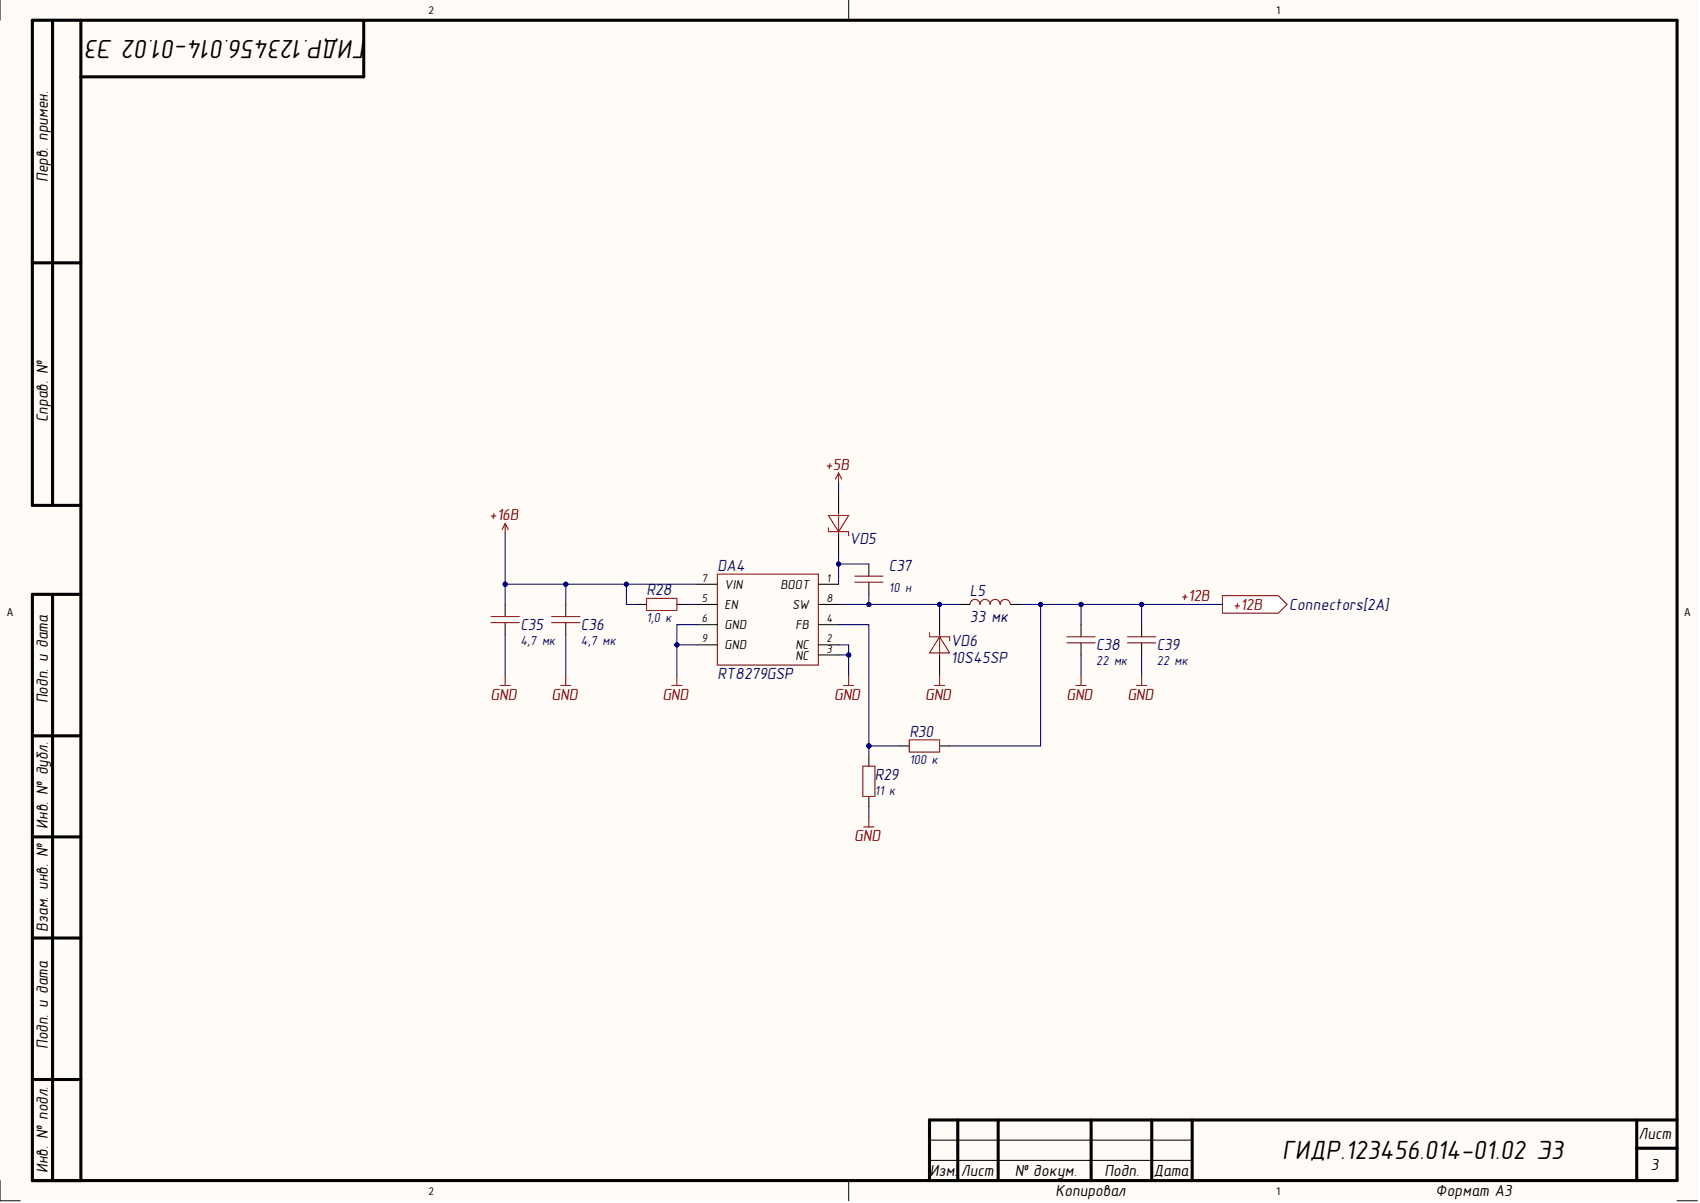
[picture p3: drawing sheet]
<svg xmlns="http://www.w3.org/2000/svg" width="420mm" height="297mm" viewBox="0 0 420 297" stroke-linecap="round" stroke-linejoin="round" font-family="sans-serif">
<g fill="#fffcf8">
<path d="M0 0h419.1v296.5h-419.1z" fill-rule="evenodd"/>
<path d="M5 5h409.1v286.5h-409.1z" fill-rule="evenodd"/>
</g>
<path d="M0 0v5M209.6 0v5M207.1 121.8v5M207.1 131.8v5M0 291.5v5h5M209.6 291.5v5M229.5 286.5h64.9M229.5 281.5h64.9M414.1 296.5h5" fill="none" stroke="#000" stroke-width=".25"/>
<g fill="none" stroke="#000" stroke-width=".76">
<path d="M13 5v119.8M20 5v286.5M89.8 5v14h-69.8M8 64.9h12M20 124.8h-12v-119.8h406.1v286.5h-406.1v-144.7l12-.1M13 146.8v144.7M8 181.7h12M8 206.6h12M8 231.6h12M8 266.5h12M236.5 276.5v15M246.5 276.5v15"/>
<path d="M269.4 276.5v15M284.4 276.5v15M294.4 276.5v15M404.2 276.5v15M414.1 276.5h-184.6v15M404.2 283.5h9.9"/>
</g>
<path d="M204.6 127.3h5l-2.5 4zM204.6 130.3v1h5v1M207.1 126.8v5" fill="none" stroke="#980000" stroke-width=".25"/>
<path d="M301.9 147.1h13.8l2.1 2.1-2.1 2.2h-13.8z" fill-rule="evenodd" fill="#fff"/>
<g fill="none" stroke="#800000" stroke-width=".25">
<path d="M207.1 116.8l-.8 1.5M207.1 116.8l.7 1.5M207.1 116.8v2.5M124.7 129.2l-.7 1.6M124.7 129.2l.8 1.6M124.7 129.2v2.6M121.3 152.2h6.9M121.3 153.7h6.9M136.2 152.2h7M136.2 153.7h7M211.1 142.3h7M211.1 143.8h7"/>
<path d="M239.5 149.2a1.25 1.25 0 0 1 1.3-1.2 1.25 1.25 0 0 1 1.2 1.2 1.25 1.25 0 0 1 1.3-1.2 1.25 1.25 0 0 1 1.2 1.2 1.25 1.25 0 0 1 1.2-1.2 1.25 1.25 0 0 1 1.3 1.2 1.25 1.25 0 0 1 1.2-1.2 1.25 1.25 0 0 1 1.3 1.2M263.5 157.2h6.9M263.5 158.7h6.9M278.4 157.2h7M278.4 158.7h7M301.9 147.1h13.8l2.1 2.1-2.1 2.2h-13.8zM123.5 169.3h2.5M124.7 166.7v2.6M138.4 169.3h2.6M139.7 166.7v2.6M165.9 169.3h2.5M167.2 166.7v2.6"/>
<path d="M208.3 169.3h2.5M209.6 166.7v2.6M230.8 169.3h2.5M232 166.7v2.6M265.7 169.3h2.5M267 166.7v2.6M280.7 169.3h2.5M281.9 166.7v2.6M224.5 182.7h7.5v3h-7.5zM213.3 204.2h2.5M214.6 201.7v2.5"/>
</g>
<g fill="none" stroke="#000" stroke-width=".25">
<path d="M214.6 139.3v3M124.7 149.2v3M124.7 153.7v3M139.7 149.2v3M139.7 153.7v3M214.6 143.8v3M237 149.2h2.5M249.5 149.2h2.5M267 154.2v3M267 158.7v3M281.9 154.2v3M281.9 158.7v3"/>
<path d="M222 184.2h2.5M232 184.2h2.5"/>
</g>
<path d="M254.5 149.2h47.4" fill="none" stroke="#000080" stroke-width=".25"/>
<circle cx="257" cy="149.2" r=".51" fill="#000080"/>
<circle cx="257" cy="149.2" r=".51" fill="none" stroke="#000080" stroke-width=".25"/>
<circle cx="267" cy="149.2" r=".51" fill="#000080"/>
<circle cx="267" cy="149.2" r=".51" fill="none" stroke="#000080" stroke-width=".25"/>
<circle cx="281.9" cy="149.2" r=".51" fill="#000080"/>
<g fill="none" stroke="#000080" stroke-width=".25">
<path d="M207.1 154.2h7.5v30"/>
<circle cx="281.9" cy="149.2" r=".51"/>
</g>
<circle cx="214.6" cy="184.2" r=".51" fill="#000080"/>
<g fill="none" stroke="#000080" stroke-width=".25">
<path d="M207.1 136.8v7.5"/>
<circle cx="214.6" cy="184.2" r=".51"/>
</g>
<circle cx="207.1" cy="139.3" r=".51" fill="#000080"/>
<g fill="none" stroke="#000080" stroke-width=".25">
<path d="M257 149.2v35h-22.5"/>
<circle cx="207.1" cy="139.3" r=".51"/>
</g>
<circle cx="257" cy="149.2" r=".51" fill="#000080"/>
<g fill="none" stroke="#000080" stroke-width=".25">
<path d="M267 149.2v5"/>
<circle cx="257" cy="149.2" r=".51"/>
</g>
<circle cx="267" cy="149.2" r=".51" fill="#000080"/>
<g fill="none" stroke="#000080" stroke-width=".25">
<path d="M281.9 149.2v5"/>
<circle cx="267" cy="149.2" r=".51"/>
</g>
<circle cx="281.9" cy="149.2" r=".51" fill="#000080"/>
<g fill="none" stroke="#000080" stroke-width=".25">
<path d="M267 161.7v5M281.9 161.7v5M214.6 184.2v2.5"/>
<circle cx="281.9" cy="149.2" r=".51"/>
</g>
<circle cx="214.6" cy="184.2" r=".51" fill="#000080"/>
<g fill="none" stroke="#000080" stroke-width=".25">
<path d="M214.6 184.2h7.4"/>
<circle cx="214.6" cy="184.2" r=".51"/>
</g>
<circle cx="214.6" cy="184.2" r=".51" fill="#000080"/>
<g fill="none" stroke="#000080" stroke-width=".25">
<path d="M207.1 149.2h29.9M252 149.2h2.5M214.6 199.2v2.5"/>
<circle cx="214.6" cy="184.2" r=".51"/>
</g>
<circle cx="214.6" cy="149.2" r=".51" fill="#000080"/>
<circle cx="214.6" cy="149.2" r=".51" fill="none" stroke="#000080" stroke-width=".25"/>
<circle cx="232" cy="149.2" r=".51" fill="#000080"/>
<g fill="none" stroke="#000080" stroke-width=".25">
<path d="M232 149.2v2.5"/>
<circle cx="232" cy="149.2" r=".51"/>
</g>
<circle cx="232" cy="149.2" r=".51" fill="#000080"/>
<g fill="none" stroke="#000080" stroke-width=".25">
<path d="M124.7 131.8v12.5h47.4"/>
<circle cx="232" cy="149.2" r=".51"/>
</g>
<circle cx="124.7" cy="144.3" r=".51" fill="#000080"/>
<circle cx="124.7" cy="144.3" r=".51" fill="none" stroke="#000080" stroke-width=".25"/>
<circle cx="139.7" cy="144.3" r=".51" fill="#000080"/>
<circle cx="139.7" cy="144.3" r=".51" fill="none" stroke="#000080" stroke-width=".25"/>
<circle cx="154.7" cy="144.3" r=".51" fill="#000080"/>
<g fill="none" stroke="#000080" stroke-width=".25">
<path d="M124.7 144.3v4.9"/>
<circle cx="154.7" cy="144.3" r=".51"/>
</g>
<circle cx="124.7" cy="144.3" r=".51" fill="#000080"/>
<g fill="none" stroke="#000080" stroke-width=".25">
<path d="M139.7 144.3v4.9"/>
<circle cx="124.7" cy="144.3" r=".51"/>
</g>
<circle cx="139.7" cy="144.3" r=".51" fill="#000080"/>
<g fill="none" stroke="#000080" stroke-width=".25">
<path d="M124.7 156.7v10M139.7 156.7v10M172.1 154.2h-4.9v12.5"/>
<circle cx="139.7" cy="144.3" r=".51"/>
</g>
<circle cx="167.2" cy="159.2" r=".51" fill="#000080"/>
<g fill="none" stroke="#000080" stroke-width=".25">
<path d="M167.2 159.2h4.9"/>
<circle cx="167.2" cy="159.2" r=".51"/>
</g>
<circle cx="167.2" cy="159.2" r=".51" fill="#000080"/>
<g fill="none" stroke="#000080" stroke-width=".25">
<path d="M207.1 119.3v2.5M214.6 146.8v2.4"/>
<circle cx="167.2" cy="159.2" r=".51"/>
</g>
<circle cx="214.6" cy="149.2" r=".51" fill="#000080"/>
<g fill="none" stroke="#000080" stroke-width=".25">
<path d="M207.1 139.3h7.5"/>
<circle cx="214.6" cy="149.2" r=".51"/>
</g>
<circle cx="207.1" cy="139.3" r=".51" fill="#000080"/>
<g fill="none" stroke="#000080" stroke-width=".25">
<path d="M207.1 159.2h2.5v7.5"/>
<circle cx="207.1" cy="139.3" r=".51"/>
</g>
<circle cx="209.6" cy="161.7" r=".51" fill="#000080"/>
<g fill="none" stroke="#000080" stroke-width=".25">
<path d="M207.1 161.7h2.5"/>
<circle cx="209.6" cy="161.7" r=".51"/>
</g>
<circle cx="209.6" cy="161.7" r=".51" fill="#000080"/>
<g fill="none" stroke="#000080" stroke-width=".25">
<path d="M154.7 144.3v4.9h2.5M169.7 149.2h2.4"/>
<circle cx="209.6" cy="161.7" r=".51"/>
</g>
<g fill="none" stroke="#000" stroke-width=".25">
<path d="M157.2 149.2h2.5M167.2 149.2h2.5M172.1 144.3h5M172.1 149.2h5M172.1 154.2h5M172.1 159.2h5M202.1 144.3h5M202.1 149.2h5M202.1 154.2h5M202.1 159.2h5M202.1 161.7h5M214.6 186.7v2.5"/>
<path d="M214.6 196.7v2.5"/>
</g>
<path d="M159.7 147.7h7.5v3h-7.5zM177.1 141.8h25v22.4h-25zM213.1 189.2h3v7.5h-3z" fill="none" stroke="#800000" stroke-width=".25"/>
<circle cx="154.7" cy="144.3" r=".51" fill="#000080"/>
<circle cx="154.7" cy="144.3" r=".51" fill="none" stroke="#000080" stroke-width=".25"/>
<path d="M232 151.7v5M232 161.7v5" fill="none" stroke="#000" stroke-width=".25"/>
<path d="M229.5 156.2v1h5v1M232 157.2l2.5 4h-5zM232 156.7v5" fill="none" stroke="#980000" stroke-width=".25"/>
<g font-size="6.6">
<text x="90.5" y="9.8" transform="rotate(-180 90.5 9.8)">ГИДР.123456.014-01.02 Э3</text>
<text x="316.7" y="286.3">ГИДР.123456.014-01.02 Э3</text>
</g>
<g font-size="4">
<text x="11.8" y="45" transform="rotate(-90 11.8 45)">Перв. примен.</text>
<text x="11.8" y="104.2" transform="rotate(-90 11.8 104.2)">Справ. №</text>
<text x="11.8" y="173.7" transform="rotate(-90 11.8 173.7)">Подп. и дата</text>
<text x="11.8" y="204.6" transform="rotate(-90 11.8 204.6)">Инв. № дубл.</text>
<text x="11.8" y="230.1" transform="rotate(-90 11.8 230.1)">Взам. инв. №</text>
<text x="11.8" y="259" transform="rotate(-90 11.8 259)">Подп. и дата</text>
<text x="404.6" y="281.4">Лист</text>
<text x="11.8" y="289.7" transform="rotate(-90 11.8 289.7)">Инв. № подл.</text>
<text x="229.6" y="290.3">Изм.</text>
<text x="237.2" y="290.3">Лист</text>
<text x="250.6" y="290.3">№ докум.</text>
<text x="272.7" y="290.3">Подп.</text>
<text x="284.8" y="290.3">Дата</text>
<text x="407.7" y="288.9">3</text>
<text x="260.6" y="295.4">Копировал</text>
<text x="354.5" y="295.4">Формат А3</text>
</g>
<g font-size="4" fill="#800000">
<text x="203.8" y="116">+5В</text>
<text x="120.8" y="128.5">+16В</text>
<text x="291.5" y="148.4">+12В</text>
<text x="304.4" y="150.6">+12В</text>
<text x="121.2" y="172.8">GND</text>
<text x="136.2" y="172.8">GND</text>
<text x="163.6" y="172.8">GND</text>
<text x="206" y="172.8">GND</text>
<text x="228.5" y="172.8">GND</text>
<text x="263.4" y="172.8">GND</text>
<text x="278.4" y="172.8">GND</text>
<text x="211" y="207.7">GND</text>
</g>
<g font-size="4" fill="#000080">
<text x="209.8" y="134.4">VD5</text>
<text x="177.2" y="141">DA4</text>
<text x="219.5" y="141">C37</text>
<text x="159.7" y="147">R28</text>
<text x="239.5" y="147.2">L5</text>
<text x="128.5" y="155.5">C35</text>
<text x="143.5" y="155.5">C36</text>
<text x="239.5" y="153.5">33 мк</text>
<text x="318.4" y="150.6">Connectors[2A]</text>
<text x="234.8" y="159.5">VD6</text>
<text x="270.7" y="160.5">C38</text>
<text x="285.7" y="160.5">C39</text>
<text x="177.2" y="167.8">RT8279GSP</text>
<text x="234.8" y="163.8">10S45SP</text>
<text x="224.6" y="181.9">R30</text>
<text x="216" y="192.7">R29</text>
</g>
<g font-size="3.3">
<text x="178.9" y="145.4">VIN</text>
<text x="192.7" y="145.4">BOOT</text>
<text x="178.9" y="150.4">EN</text>
<text x="178.9" y="155.3">GND</text>
<text x="195.6" y="150.4">SW</text>
<text x="196.4" y="155.3">FB</text>
<text x="178.9" y="160.3">GND</text>
<text x="196.4" y="160.3">NC</text>
<text x="196.4" y="162.9">NC</text>
</g>
<g font-size="3.3" fill="#000080">
<text x="219.5" y="146.1">10 н</text>
<text x="159.7" y="153.7">1,0 к</text>
<text x="128.5" y="159.1">4,7 мк</text>
<text x="143.5" y="159.1">4,7 мк</text>
<text x="270.7" y="164.2">22 мк</text>
<text x="285.7" y="164.2">22 мк</text>
<text x="224.6" y="188.6">100 к</text>
<text x="216" y="196.4">11 к</text>
</g>
<g font-size="2.8">
<text x="173.3" y="143.7">7</text>
<text x="204.1" y="143.7">1</text>
<text x="173.3" y="148.7">5</text>
<text x="204.1" y="148.7">8</text>
<text x="173.3" y="153.7">6</text>
<text x="204.1" y="153.7">4</text>
<text x="173.3" y="158.6">9</text>
<text x="204.1" y="158.6">2</text>
<text x="204.1" y="161.2">3</text>
</g>
<g font-size="2.7">
<text x="105.9" y="3.5">2</text>
<text x="315.1" y="3.5">1</text>
<text x="1.8" y="152.2">A</text>
<text x="415.9" y="152.2">A</text>
<text x="105.9" y="295">2</text>
<text x="315.1" y="295">1</text>
</g>
</svg>
